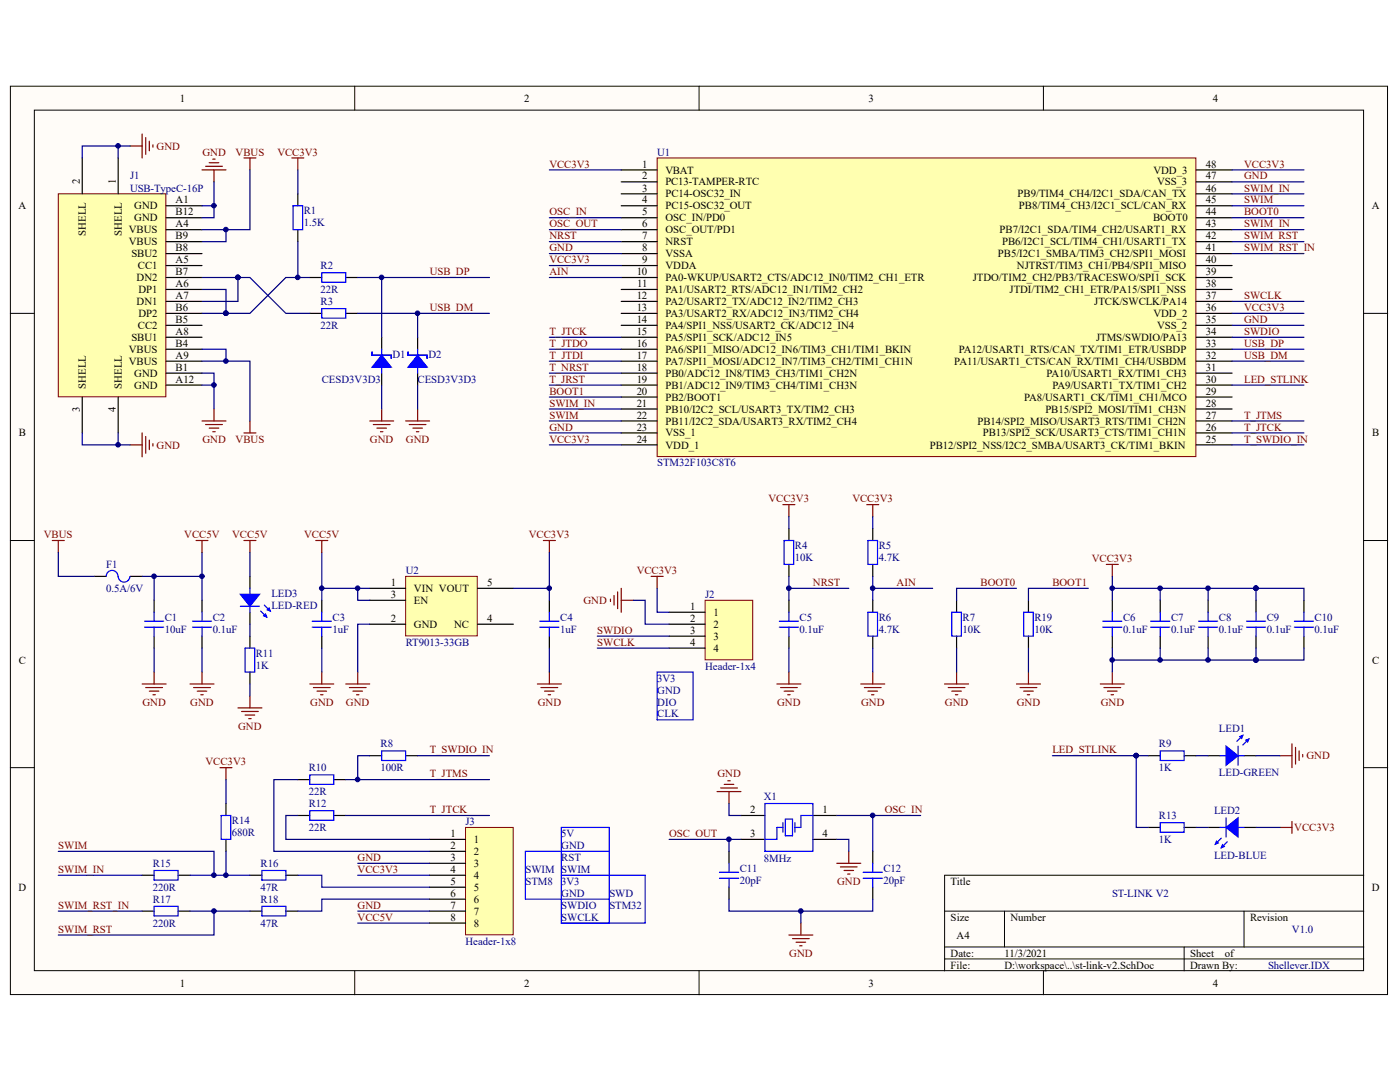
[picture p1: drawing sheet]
# Altium project st-link-v2.PrjPCB
1 sheet, 43 parts. Net scope: global (net labels, ports and power ports of the same name join across sheets).
Board file: st-link-v2.PcbDoc

## Sheet st-link-v2.SchDoc: ST-LINK V2
size A4; DrawnBy: Shellever.IDX; Revision: V1.0

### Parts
C1  10uF  [0603C]
C2  0.1uF  [0603C]
C3  1uF  [0603C]
C4  1uF  [0603C]
C5  0.1uF  [0603C]
C6  0.1uF  [0603C]
C7  0.1uF  [0603C]
C8  0.1uF  [0603C]
C9  0.1uF  [0603C]
C10  0.1uF  [0603C]
C11  20pF  [0603C]
C12  20pF  [0603C]
D1  CESD3V3D3  [SOD-323_L1.8-W1.3-LS2.5-RD]
D2  CESD3V3D3  [SOD-323_L1.8-W1.3-LS2.5-RD]
F1  0.5A/6V  [0603F]
J1  USB-TypeC-16P  [USB-C-SMD_KH-TYPE-C-16P]
J2  Header-1x4  [HDR-TH_4P-P2.54-V-M]
J3  Header-1x8  [HDR-TH_8P-P2.54-V-M]
LED1  LED-GREEN  [0603LED]
LED2  LED-BLUE  [0603LED]
LED3  LED-RED  [0603LED]
R1  1.5K  [0603R]
R2  22R  [0603R]
R3  22R  [0603R]
R4  10K  [0603R]
R5  4.7K  [0603R]
R6  4.7K  [0603R]
R7  10K  [0603R]
R8  100R  [0603R]
R9  1K  [0603R]
R10  22R  [0603R]
R11  1K  [0603R]
R12  22R  [0603R]
R13  1K  [0603R]
R14  680R  [0603R]
R15  220R  [0603R]
R16  47R  [0603R]
R17  220R  [0603R]
R18  47R  [0603R]
R19  10K  [0603R]
U1  STM32F103C8T6  [LQFP-48_L7.0-W7.0-P0.50-LS9.0-BL]
U2  RT9013-33GB  [SOT-23-5_L3.0-W1.7-P0.95-LS2.8-BR]
X1  8MHz  [OSC-SMD_3225-4P-L3.2-W2.5-BL]

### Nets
GND: C1.1 C2.1 C3.1 C4.1 C5.1 C6.1 C7.1 C8.1 C9.1 C10.1 C11.2 C12.1 D1.2(A) D2.2(A) J1.1(SHELL) J1.2(SHELL) J1.3(SHELL) J1.4(SHELL) J1.A1(GND) J1.A12(GND) J1.B1(GND) J1.B12(GND) J2.2 J3.3 J3.7 LED1.2(K) R6.1 R7.1 R11.1 R19.1 U1.8(VSSA) U1.23(VSS_1) U1.35(VSS_2) U1.47(VSS_3) U2.2(GND) X1.2(GND) X1.4(GND)
VBUS: F1.1 J1.A4(VBUS) J1.A9(VBUS) J1.B4(VBUS) J1.B9(VBUS)
VCC3V3: C4.2 C6.2 C7.2 C8.2 C9.2 C10.2 J2.1 J3.4 LED2.1(A) R1.2 R4.2 R5.2 R14.2 U1.1(VBAT) U1.9(VDDA) U1.24(VDD_1) U1.36(VDD_2) U1.48(VDD_3) U2.5(VOUT)
VCC5V: C1.2 C2.2 C3.2 F1.2 J3.8 LED3.1(A) U2.1(VIN) U2.3(EN)
AIN: R5.1 R6.2 U1.10(PA0-WKUP/USART2_CTS/ADC12_IN0/TIM2_CH1_ETR)
BOOT0: R7.2 U1.44(BOOT0)
BOOT1: R19.2 U1.20(PB2/BOOT1)
LED_STLINK: R9.2 R13.2 U1.30(PA9/USART1_TX/TIM1_CH2)
NRST: C5.2 R4.1 U1.7(NRST)
OSC_IN: C12.2 U1.5(OSC_IN/PD0) X1.1(OSC1)
OSC_OUT: C11.1 U1.6(OSC_OUT/PD1) X1.3(OSC2)
SWCLK: J2.4 U1.37(JTCK/SWCLK/PA14)
SWDIO: J2.3 U1.34(JTMS/SWDIO/PA13)
SWIM: R14.1 R15.1 R16.2 U1.22(PB11/I2C2_SDA/USART3_RX/TIM2_CH4) U1.45(PB8/TIM4_CH3/I2C1_SCL/CAN_RX)
SWIM_IN: R15.2 U1.21(PB10/I2C2_SCL/USART3_TX/TIM2_CH3) U1.43(PB7/I2C1_SDA/TIM4_CH2/USART1_RX) U1.46(PB9/TIM4_CH4/I2C1_SDA/CAN_TX)
SWIM_RST: R17.1 R18.2 U1.42(PB6/I2C1_SCL/TIM4_CH1/USART1_TX)
SWIM_RST_IN: R17.2 U1.41(PB5/I2C1_SMBA/TIM3_CH2/SPI1_MOSI)
T_JRST: U1.19(PB1/ADC12_IN9/TIM3_CH4/TIM1_CH3N)
T_JTCK: R12.1 U1.15(PA5/SPI1_SCK/ADC12_IN5) U1.26(PB13/SPI2_SCK/USART3_CTS/TIM1_CH1N)
T_JTDI: U1.17(PA7/SPI1_MOSI/ADC12_IN7/TIM3_CH2/TIM1_CH1N)
T_JTDO: U1.16(PA6/SPI1_MISO/ADC12_IN6/TIM3_CH1/TIM1_BKIN)
T_JTMS: R8.2 R10.1 U1.27(PB14/SPI2_MISO/USART3_RTS/TIM1_CH2N)
T_NRST: U1.18(PB0/ADC12_IN8/TIM3_CH3/TIM1_CH2N)
T_SWDIO_IN: R8.1 U1.25(PB12/SPI2_NSS/I2C2_SMBA/USART3_CK/TIM1_BKIN)
USB_DM: D2.1(K) R3.2 U1.32(PA11/USART1_CTS/CAN_RX/TIM1_CH4/USBDM)
USB_DP: D1.1(K) R2.2 U1.33(PA12/USART1_RTS/CAN_TX/TIM1_ETR/USBDP)
NetJ1_A6: J1.A6(DP1) J1.B6(DP2) R1.1 R2.1
NetJ1_A7: J1.A7(DN1) J1.B7(DN2) R3.1
NetJ3_1: J3.1 R12.2
NetJ3_2: J3.2 R10.2
NetJ3_5: J3.5 R16.1
NetJ3_6: J3.6 R18.1
NetLED1_1: LED1.1(A) R9.1
NetLED2_2: LED2.2(K) R13.1
NetLED3_2: LED3.2(K) R11.2

Not connected (* = marked no-connect by the designer): J1 A5(CC1) A8(SBU1) B5(CC2) B8(SBU2); U1 2(PC13-TAMPER-RTC) 3(PC14-OSC32_IN) 4(PC15-OSC32_OUT) 11(PA1/USART2_RTS/ADC12_IN1/TIM2_CH2) 12(PA2/USART2_TX/ADC12_IN2/TIM2_CH3) 13(PA3/USART2_RX/ADC12_IN3/TIM2_CH4) 14(PA4/SPI1_NSS/USART2_CK/ADC12_IN4) 28(PB15/SPI2_MOSI/TIM1_CH3N) 29(PA8/USART1_CK/TIM1_CH1/MCO) 31(PA10/USART1_RX/TIM1_CH3) 38(JTDI/TIM2_CH1_ETR/PA15/SPI1_NSS) 39(JTDO/TIM2_CH2/PB3/TRACESWO/SPI1_SCK) 40(NJTRST/TIM3_CH1/PB4/SPI1_MISO); U2 4(NC)

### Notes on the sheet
- (near J2) 3V3
- GND
- DIO
- CLK
- 5V
- SWIM
- STM8
- 3V3
- RST
- SWD
- SWCLK
- SWDIO
- STM32
